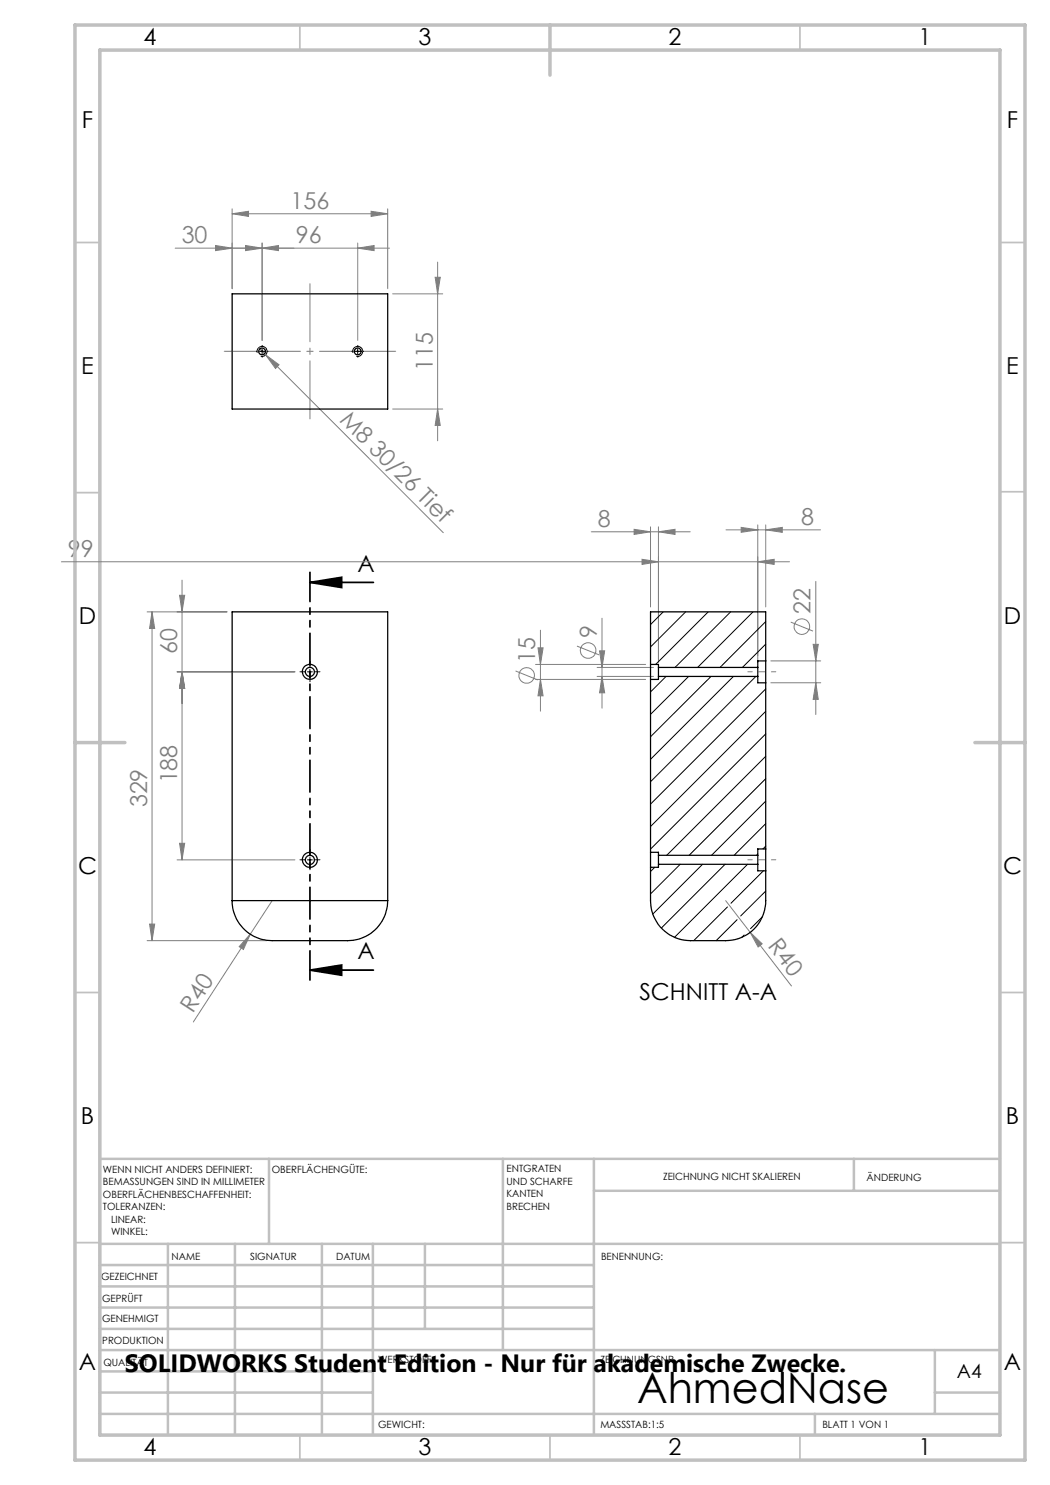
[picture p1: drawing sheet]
<svg xmlns="http://www.w3.org/2000/svg" width="210mm" height="297mm" viewBox="0 0 210 297" stroke-linecap="round" stroke-linejoin="round" font-family="sans-serif">
<g fill="none" stroke="#808080" stroke-width=".2">
<path d="M35 49.6h42.9M43.1 49.1l3.3 .5-3.3 .5zM46.4 42.8l3.3-.5v1zM46.4 41.8v15.9M46.4 42.8h31.1M49.1 49.1l3.3 .5-3.3 .5zM52.4 49.6l3.3-.5v1zM52.4 48.6v19.5M71.5 49.6l3.3-.5v1zM71.5 48.6v19.5M74.2 42.3l3.3 .5-3.3 .5zM77.5 41.8v15.9"/>
<path d="M78.5 58.8h10M87 55.5h1.1l-.6 3.3zM87.5 52.4v35.8M51.7 69.6l1.4 1.4M53.1 71l2.7 2-.7 .7zM53.1 71l35.6 35.5M78.5 81.8h10M87.5 81.8l.6 3.3h-1.1zM12.3 112.4h145.6M35.9 119.1h1l-.5 3.3zM36.4 116v56M118.3 106.4h19.7"/>
<path d="M126.8 105.9l3.3 .5-3.3 .5zM128.4 111.9l3.3 .5-3.3 .5zM130.1 105.4v16M131.7 106.4l3.3-.5v1zM131.7 105.4v27.1M145.2 106h18.9M148.2 105.5l3.4 .5-3.4 .5zM151.6 112.4l3.2-.5v1zM151.6 105v27.5M153.1 106l3.4-.5v1zM153.1 105v16.4M163.2 116.3v26.6"/>
<path d="M29.4 122.4h16M30.4 122.4l.5 3.3h-1zM30.4 122.4v65.7M35.4 134.4h23.6M36.4 134.4l.5 3.3h-1zM103.1 134.2l4.5 1.8M107.1 132.9h22M107.1 135.9h22M107.6 129.6h1l-.5 3.3zM108.1 135.9l.5 3.3h-1zM108.1 126v16.2M115.4 129.2l4.4 1.8"/>
<path d="M119.4 135.3h11.3M119.4 133.5h11.3M119.9 130.2h1l-.5 3.3zM120.4 135.3l.5 3.3h-1zM120.4 123.6v18M154.2 136.6h9.9M154.2 132.2h9.9M158.2 124.4l4.4 1.8M162.6 128.9h1.1l-.5 3.3zM163.2 136.6l.5 3.3h-1.1zM35.4 172h23.6M35.9 168.7h1l-.5 3.3z"/>
<path d="M29.4 188.1h24M29.9 184.8h1l-.5 3.3zM50.1 186.8l-1.4 3.1-.9-.6zM54.4 180.1l-15.7 24.3M145.1 180.1l4.9 6.4M150 186.5l2.4 2.3-.8 .6zM150 186.5l8.3 10.7"/>
<circle cx="105.3" cy="135.1" r="1.55"/>
<circle cx="117.6" cy="130.1" r="1.56"/>
<circle cx="160.4" cy="125.3" r="1.55"/>
</g>
<path d="M62 116.5l6.3-1v2zM62 116.5h12.7M62 194l6.3-1v2zM62 194h12.7" fill="none" stroke="#000" stroke-width=".35"/>
<path d="M51.4 70.6a1.01 1.01 0 0 1 .9-1.3 1.01 1.01 0 0 1 1.1 1.1 1.01 1.01 0 0 1-1.3 .9M51.9 70.3h1M52.4 69.8v1M70.6 70.6a1.01 1.01 0 0 1 .8-1.3 1.01 1.01 0 0 1 1.1 1.1 1.01 1.01 0 0 1-1.2 .9M71 70.3h1M71.5 69.8v1M61.5 134.4h1M62 133.9v1M61.5 172h1M62 171.5v1" fill="none" stroke="#000" stroke-width=".2"/>
<g fill="none" stroke="#000" stroke-width=".2" stroke-dasharray="15.2 1.3 1.3 1.3">
<path d="M51.4 70.3h-.1M52.4 69.3v-.2M52.4 71.3v.1M53.4 70.3h.2M70.6 70.3h-.2M71.6 69.3v-.2M71.6 71.3v.1M72.6 70.3h.1M61 134.4h-1M62 133.4v-1M62 135.4v1M63 134.4h1"/>
<path d="M61 172h-1M62 171v-1M62 173v1M63 172h1"/>
</g>
<path d="M62 114.5v81.5" fill="none" stroke="#000" stroke-width=".35" stroke-dasharray="6.3 1.3 1.3 1.3 1.3 1.3" stroke-dashoffset=".5"/>
<path d="M62 56.7v27.1" fill="none" stroke="#808080" stroke-width=".2" stroke-dasharray="15.2 1.3 1.3 1.3" stroke-dashoffset="3.6"/>
<path d="M44.4 70.3h35.2" fill="none" stroke="#808080" stroke-width=".2" stroke-dasharray="15.2 1.3 1.3 1.3" stroke-dashoffset="-.4"/>
<path d="M155.2 134.4h-5.6M149.6 172h5.6" fill="none" stroke="#808080" stroke-width=".2" stroke-dasharray="15.2 1.3 1.3 1.3" stroke-dashoffset="14.3"/>
<g fill="none" stroke="#c0c0c0" stroke-width=".35">
<path d="M60 5v5M160 5v5M15 48.5h5M200 48.5h5M15 98.5h5M200 98.4h5M15 198.5h5M200 198.5h5M15 248.5h5M200 248.5h5M60 287v5M110 287v5"/>
<path d="M160 287v5"/>
</g>
<g fill="none" stroke="#c0c0c0" stroke-width=".5">
<path d="M53.8 231.8v17M100.6 231.8v38.2M118.8 231.8v55.2M118.8 238.2h81.2M170.8 231.8v6.4M200 231.8h-180v55.2M20 248.8h180M20 257.3h98.8M20 253h98.8M33.6 248.8v38.2M47 248.8v38.2M64.4 248.8v38.2"/>
<path d="M74.6 248.8v38.2M85 248.8v17M20 265.8h98.8M20 261.5h98.8M20 278.5h54.6M20 274.3h54.6M20 270h180M187 278.5h13M187 270v12.8M20 282.8h180M163 282.8v4.2"/>
</g>
<path d="M15 5h190v287h-190zM20 10h180v277h-180zM110 5v10M15 148.5h10M195 148.5h10" fill="none" stroke="#c0c0c0" stroke-width=".7"/>
<path d="M62 116.5l6.3-1v2zM62 194l6.3-1v2z" fill="#000"/>
<g fill="#808080">
<path d="M50.1 186.8l-1.4 3.1-.9-.6z"/>
<path d="M150 186.5l2.4 2.3-.8 .6z"/>
<path d="M53.1 71l2.7 2-.7 .7z"/>
<path d="M151.6 112.4l3.2-.5v1zM128.4 111.9l3.3 .5-3.3 .5z"/>
<path d="M52.4 49.6l3.3-.5v1zM43.1 49.1l3.3 .5-3.3 .5z"/>
<path d="M49.1 49.1l3.3 .5-3.3 .5zM71.5 49.6l3.3-.5v1z"/>
<path d="M46.4 42.8l3.3-.5v1zM74.2 42.3l3.3 .5-3.3 .5z"/>
<path d="M120.4 135.3l.5 3.3h-1zM119.9 130.2h1l-.5 3.3zM163.2 136.6l.5 3.3h-1.1zM162.6 128.9h1.1l-.5 3.3z"/>
<path d="M29.9 184.8h1l-.5 3.3zM30.4 122.4l.5 3.3h-1zM35.9 168.7h1l-.5 3.3zM36.4 134.4l.5 3.3h-1zM36.4 134.4l.5 3.3h-1zM35.9 119.1h1l-.5 3.3z"/>
<path d="M107.6 129.6h1l-.5 3.3zM108.1 135.9l.5 3.3h-1z"/>
<path d="M87 55.5h1.1l-.6 3.3zM87.5 81.8l.6 3.3h-1.1z"/>
<path d="M148.2 105.5l3.4 .5-3.4 .5zM153.1 106l3.4-.5v1z"/>
<path d="M126.8 105.9l3.3 .5-3.3 .5zM131.7 106.4l3.3-.5v1z"/>
</g>
<g fill="none" stroke="#000" stroke-width=".25">
<path d="M46.4 58.8h31.1v23h-31.1zM130.1 132.9v3M130.1 132.9h1.6v.6M130.1 135.9v34.6M131.7 133.5v1.8M131.7 133.5h19.9M131.7 135.3v.6h-1.6M131.7 135.3h19.9M151.6 133.5v1.8M151.6 135.3v1.3h1.5M153.1 132.2v4.4M153.1 132.2v-9.8h-23v10.5"/>
<path d="M153.1 132.2h-1.5v1.3M153.1 136.6v33.2M130.1 173.5v6.6a8 8 0 0 0 8 8h7a8 8 0 0 0 8-8v-5.9M130.1 170.5v3M130.1 170.5h1.6v.6M131.7 171.1v1.8M131.7 172.9v.6h-1.6M131.7 171.1h19.9M131.7 172.9h19.9M151.6 171.1v1.8M151.6 172.9v1.3h1.5M153.1 169.8v4.4"/>
<path d="M153.1 169.8h-1.5v1.3M46.4 180.1a8 8 0 0 0 8 8h15.1a8 8 0 0 0 8-8M46.4 180.1v-57.7h31.1v57.7M46.4 180.1h31.1"/>
<circle cx="52.4" cy="70.3" r=".68"/>
<circle cx="71.5" cy="70.3" r=".68"/>
<circle cx="62" cy="134.4" r="1.49"/>
<circle cx="62" cy="134.4" r=".9"/>
<circle cx="62" cy="172" r=".9"/>
<circle cx="62" cy="172" r="1.51"/>
</g>
<g fill="none" stroke="#000" stroke-width=".2">
<path d="M132.6 122.4l-2.5 2.5M133.2 135.3l-3.1 3.1M137.1 122.4l-7 7M137.7 135.3l-7.6 7.6M141.6 122.4l-10.5 10.5M142.2 135.3l-12.1 12.1M146.1 122.4l-11.1 11.1M146.7 135.3l-16.6 16.6M150.6 122.4l-11.1 11.1M151.2 135.3l-21.1 21M153.1 124.3l-9.1 9.2M153.1 128.8l-4.6 4.7"/>
<path d="M153.1 137.8l-23 23M153.1 151.3l-19.7 19.8M153.1 155.7l-15.3 15.4M153.1 142.3l-23 23M153.1 146.8l-23 23M131 173.5l-.9 .8M136 172.9l-5.9 5.9M140.5 172.9l-9.9 9.9M145 172.9l-12.7 12.7M149.5 172.9l-14.6 14.6M151.6 170.8l-.3 .3M152.7 174.2l-6.5 6.5"/>
<path d="M153.1 160.2l-10.8 10.9M153.1 178.2l-5 5M153.1 164.7l-6.3 6.4M153.1 169.2l-.5 .6M145.5 181.4l-6.8 6.7M147.4 183.9l-4.2 4.2M148.8 187l-.4 .4M152.5 183.4l-2.4 2.3"/>
</g>
<text font-size="8.5" x="127.4" y="280.6">AhmedNase</text>
<text font-size="5" x="25" y="274.4">SOLIDWORKS Student Edition - Nur für akademische Zwecke.</text>
<g font-size="4.7">
<text x="28.7" y="9">4</text>
<text x="83.7" y="9">3</text>
<text x="133.7" y="9">2</text>
<text x="183.7" y="9">1</text>
<text x="16.4" y="25.5">F</text>
<text x="201.4" y="25.5">F</text>
<text x="16.2" y="74.7">E</text>
<text x="201.2" y="74.8">E</text>
<text x="71.5" y="114.3">A</text>
<text x="15.8" y="124.7">D</text>
<text x="200.8" y="124.7">D</text>
<text x="15.6" y="174.7">C</text>
<text x="200.6" y="174.7">C</text>
<text x="71.5" y="191.9">A</text>
<text x="127.9" y="200">SCHNITT A-A</text>
<text x="16.2" y="224.7">B</text>
<text x="201.2" y="224.7">B</text>
<text x="15.8" y="274">A</text>
<text x="200.8" y="274">A</text>
<text x="28.7" y="291">4</text>
<text x="83.7" y="291">3</text>
<text x="133.7" y="291">2</text>
<text x="183.7" y="291">1</text>
</g>
<g font-size="4.7" fill="#808080">
<text x="58.1" y="41.7">156</text>
<text x="36.3" y="48.6">30</text>
<text x="59.2" y="48.6">96</text>
<text x="86.5" y="74.1" transform="rotate(-90 86.5 74.1)">115</text>
<text x="67.8" y="84.2" transform="rotate(45 67.8 84.2)">M8 30/26 Tief</text>
<text x="119.6" y="105.3">8</text>
<text x="160.2" y="104.9">8</text>
<text x="13.6" y="111.3">99</text>
<text x="162.1" y="122.7" transform="rotate(-90 162.1 122.7)">22</text>
<text x="35.4" y="130.9" transform="rotate(-90 35.4 130.9)">60</text>
<text x="119.4" y="127.5" transform="rotate(-90 119.4 127.5)">9</text>
<text x="107.1" y="132.5" transform="rotate(-90 107.1 132.5)">15</text>
<text x="29.4" y="161.5" transform="rotate(-90 29.4 161.5)">329</text>
<text x="35.4" y="156.7" transform="rotate(-90 35.4 156.7)">188</text>
<text x="153.4" y="189.2" transform="rotate(52 153.4 189.2)">R40</text>
<text x="38.5" y="202.7" transform="rotate(-57 38.5 202.7)">R40</text>
</g>
<text font-size="3.9" x="191.4" y="275.6">A4</text>
<g font-size="2">
<text x="20.6" y="234.6">WENN NICHT ANDERS DEFINIERT:</text>
<text x="20.6" y="237.1">BEMASSUNGEN SIND IN MILLIMETER</text>
<text x="20.6" y="239.6">OBERFLÄCHENBESCHAFFENHEIT:</text>
<text x="54.4" y="234.6">OBERFLÄCHENGÜTE:</text>
<text x="101.3" y="234.5">ENTGRATEN</text>
<text x="101.3" y="237">UND SCHARFE</text>
<text x="101.3" y="239.5">KANTEN</text>
<text x="132.6" y="236">ZEICHNUNG NICHT SKALIEREN</text>
<text x="173.3" y="236.2">ÄNDERUNG</text>
<text x="20.6" y="242.1">TOLERANZEN:</text>
<text x="22.2" y="244.6">LINEAR:</text>
<text x="101.3" y="242">BRECHEN</text>
<text x="22.2" y="247.1">WINKEL:</text>
<text x="34.3" y="252">NAME</text>
<text x="50" y="251.9">SIGNATUR</text>
<text x="67.2" y="251.9">DATUM</text>
<text x="120.2" y="251.9">BENENNUNG:</text>
<text x="20.2" y="256.1">GEZEICHNET</text>
<text x="20.4" y="260.3">GEPRÜFT</text>
<text x="20.4" y="264.4">GENEHMIGT</text>
<text x="20.5" y="268.8">PRODUKTION</text>
<text x="20.7" y="273.1">QUALITÄT</text>
<text x="75.6" y="272.5">WERKSTOFF:</text>
<text x="120.1" y="272.5">ZEICHNUNGSNR.</text>
<text x="75.6" y="285.5">GEWICHT:</text>
<text x="120.1" y="285.6">MASSSTAB:1:5</text>
<text x="164.5" y="285.6">BLATT 1 VON 1</text>
</g>
</svg>
